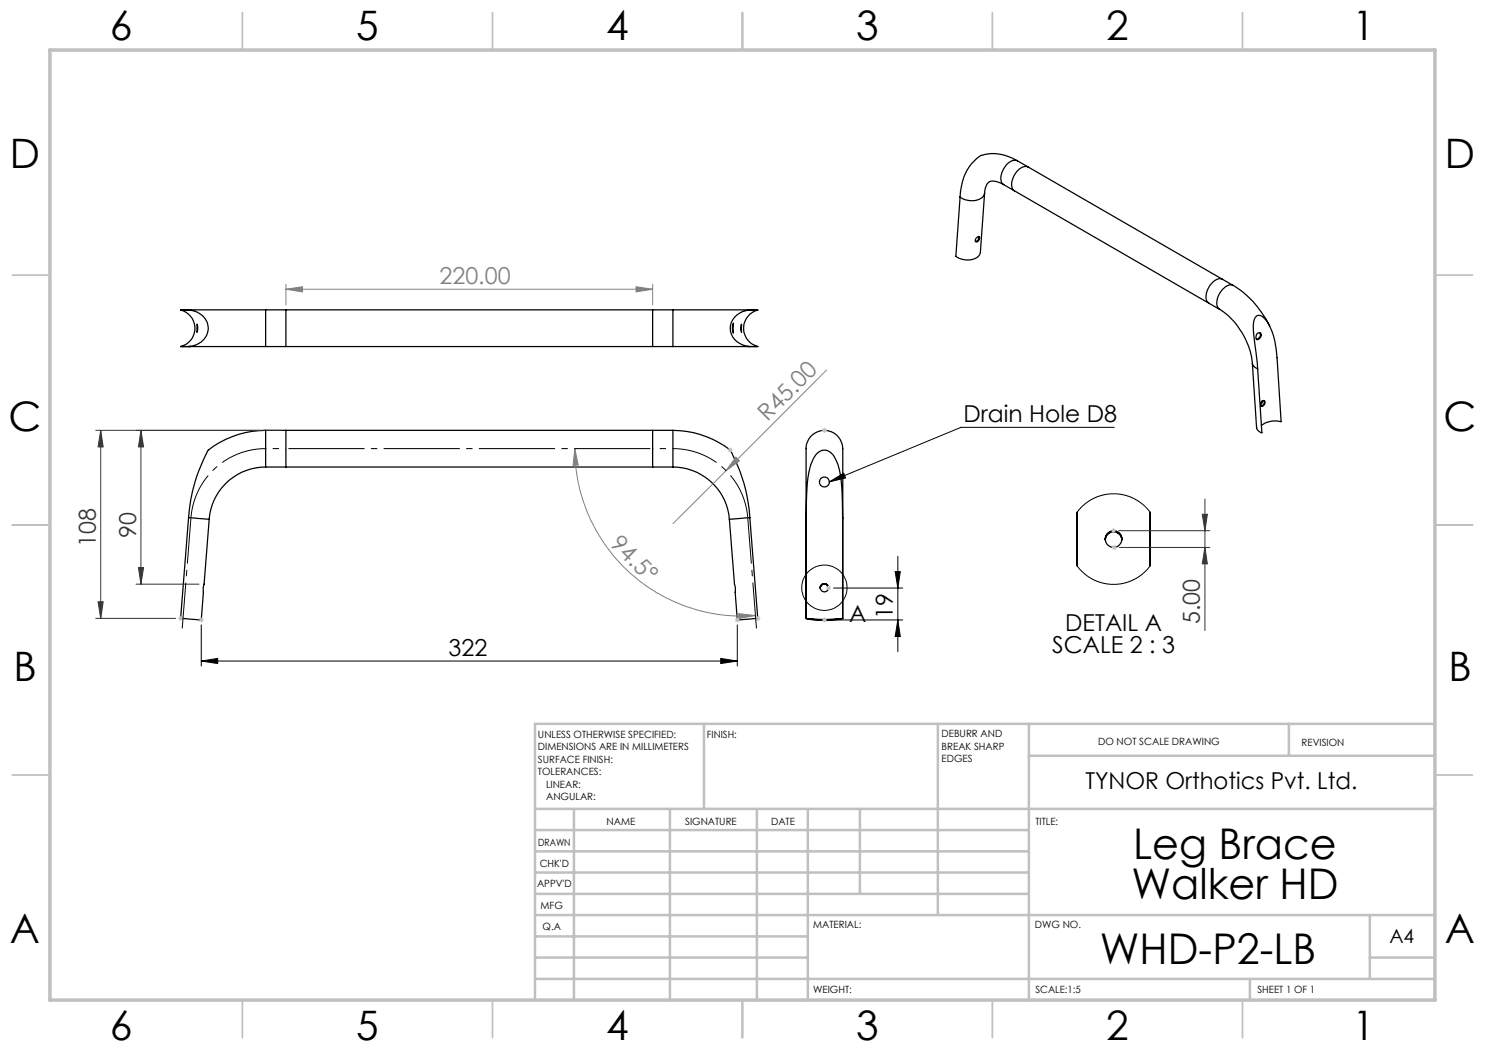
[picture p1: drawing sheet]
<svg xmlns="http://www.w3.org/2000/svg" width="297mm" height="210mm" viewBox="0 0 297 210" stroke-linecap="round" stroke-linejoin="round" font-family="sans-serif">
<g fill="none" stroke="#000" stroke-width=".25">
<path d="M196.9 38.6l-.8 11.9a2.5 2.5 0 0 1-3.2 1.5l-1.1-.4-.6-.3 .8-11.9M196.9 38.6a2.5 2.5 0 0 1-3.1 1.5l-1.2-.3-.6-.4M200.7 36.9a3.1 3.1 0 0 0-2.9-.5 2.77 2.77 0 0 0-.9 2.2M200.7 36.9l2.2 1.3M202.9 38.2l38.9 22.4M203.5 32.2a8.4 8.4 0 0 0-7.5-1 9.4 9.4 0 0 0-3.9 7.2l-.1 1M203.5 32.2a2.28 2.28 0 0 0-2.6 1.3 2.75 2.75 0 0 0-.3 3.3l.1 .1M203.5 32.2l2.1 1.2M205.6 33.4a2.28 2.28 0 0 0-2.6 1.4 2.8 2.8 0 0 0-.3 3.3l.2 .1M205.6 33.4l38.9 22.5M195.2 47.7l.6-.4a.65 .65 0 0 1 0 .7 .65 .65 0 0 1-.7 .3v-.3zM195.8 47.3a.77 .77 0 0 1-.7 1"/>
<path d="M244.5 55.9a1.94 1.94 0 0 0-2.4 1 3.3 3.3 0 0 0-.7 3.4l.4 .3M244.5 55.9l2.2 1.2M246.7 57.1a19 19 0 0 1 7.2 8.1M246.7 57.1a1.78 1.78 0 0 0-2.1 .7 3.5 3.5 0 0 0-1 3.8l.3 .3M36.1 62a3.8 3.8 0 0 1 2.9 3.7 3.8 3.8 0 0 1-2.9 3.6h17M36.1 62h1.6M37.7 62a3.7 3.7 0 0 1 3.4 5.4 4.5 4.5 0 0 1-3.4 1.9M38.2 62h14.9M38.2 62h-2.1M38.2 62h-.5M39.4 64.8a2.17 2.17 0 0 1 0 1.7zM53.1 62v7.3"/>
<path d="M53.1 62h81.5M53.1 69.3h81.5M57.2 62v7.3M130.5 62v7.3M134.6 62h14.9M134.6 62v7.3M146.7 64.7v1.9a2.37 2.37 0 0 1 0-1.9zM148.3 64.8v1.7l-.1-.6zM149.5 62h2.1M149.5 62h.5M150 62a3.8 3.8 0 0 0-3.8 4.7 4.4 4.4 0 0 0 3.8 2.6M150 62h1.6"/>
<path d="M151.6 62a3.8 3.8 0 0 0-2.9 3.7 3.8 3.8 0 0 0 2.9 3.6h-17M241.8 60.6l2.1 1.3M243.9 61.9a14.8 14.8 0 0 1 6.6 10.8M250.5 72.7l.8 12.8 .3 .6 .8 .5-.9-12.8M250.5 72.7l.3 .6 .7 .5M251.4 66.8a.49 .49 0 0 1 .7-.2 .49 .49 0 0 1 .1 .8l-.4 .4-.4 .1-.2-.4zM251.5 73.8v-1.2a52 52 0 0 1-.8-8.2 1.17 1.17 0 0 1 1.7-1.2 9.6 9.6 0 0 1 2.8 6.6l1 14.5a4.5 4.5 0 0 0-3.9 .8M252 66.6a.88 .88 0 0 1-.7 1.3M53.1 93.4a11.3 11.3 0 0 0-11.3 10.4M53.1 86.1a18.8 18.8 0 0 0-11.5 4 33.8 33.8 0 0 0-3.9 13.4M53.1 86.1v7.3M53.1 86.1h81.5"/>
<path d="M53.1 93.4h81.5M57.2 86.1v7.3M130.5 86.1v7.3M134.6 93.4a11.3 11.3 0 0 1 11.3 10.4M134.6 86.1a18.6 18.6 0 0 1 11.5 4 32.1 32.1 0 0 1 3.9 13.4M134.6 86.1v7.3M252.5 80.1a.48 .48 0 0 1 .6 .4 .48 .48 0 0 1-.3 .6l-.5 .2a.72 .72 0 0 1 .2-1.2zM252.5 80.2v.3l-.4 .4M252.8 80.1a.75 .75 0 0 1-.6 1.1M37.7 103.5l-1.6 20.2 3.5 .3h.7l.3-6.4 .2-.8 1-13M37.7 103.5l4.1 .3M150 103.5l1.6 20.2-3.5 .3h-.6l-.4-6.3-.2-.9-1-13"/>
<path d="M150 103.5l-4.1 .3M161.2 103.6v-12.8a3.8 3.8 0 0 1 1.4-3.9 3.8 3.8 0 0 1 4.2-.3 4.7 4.7 0 0 1 1.8 4.6v12.4M161.2 103.5l.2-5.2a14.1 14.1 0 0 1 1.7-7.3 2.08 2.08 0 0 1 3.6 .1 14.5 14.5 0 0 1 1.7 7.3l.1 5.1M161.2 103.5v20.2M164 117.6a.83 .83 0 0 1 .9-.8 .83 .83 0 0 1 .8 .8M164.9 116.7a.83 .83 0 0 1 .8 .9M164.9 116.7a.81 .81 0 0 0-.9 .9M168.5 103.5v20.2M168.5 103.5l.1 .1M168.6 103.6v20.1M215.4 102.5v10.6M215.4 102.4v10.8"/>
<path d="M221.1 107.8a1.66 1.66 0 0 1 1.6-1.6 1.66 1.66 0 0 1 1.7 1.6M221.8 106.6a1.65 1.65 0 0 1 1.7-.1 1.65 1.65 0 0 1 .9 1.5 1.66 1.66 0 0 0-1.7-1.6 1.66 1.66 0 0 0-1.6 1.6l.3-1zM230 102.4v10.8M230 102.5v10.6M161.2 123.7a31.4 31.4 0 0 0 7.3 0M161.2 123.7a10.7 10.7 0 0 0 4.3 .3l2.3-.1 .7-.2M161.6 123.8l2.4 .1 4.1-.1a29.6 29.6 0 0 1-6.5 0z"/>
<circle cx="164.9" cy="96.4" r="1"/>
<circle cx="164.9" cy="117.5" r=".82"/>
<circle cx="222.7" cy="107.8" r="1.66"/>
</g>
<path d="M215.4 102.5l1.2-1.4 1.8-1.3 1.6-.6 2-.4h2.1l2.2 .7 2.2 1.3 1.5 1.7M215.4 113.1l1 1.3 1.8 1.3 2 .8 1.8 .4 2-.1 2.4-.7 2.1-1.2 1.5-1.8" fill="none" stroke="#000" stroke-width=".2"/>
<path d="M27.2 86.1h24.9M28.2 86.1l.5 3.3h-1zM28.2 86.1v30.7M27.2 116.8h12.6" fill="none" stroke="#353535" stroke-width=".2"/>
<g fill="none" stroke="#c0c0c0" stroke-width=".35">
<path d="M48.5 2.5v7.5M98.5 2.5v7.5M148.5 2.5v7.5M198.5 2.5v7.5M248.5 2.5v7.5M2.5 55h7.5M287 55h7.5M2.5 105h7.5M287 105h7.5M2.5 155h7.5M287 155h7.5M48.5 200v7.5"/>
<path d="M98.5 200v7.5M148.5 200v7.5M198.5 200v7.5M248.5 200v7.5"/>
</g>
<g fill="none" stroke="#c0c0c0" stroke-width=".5">
<path d="M140.8 144.8v17M187.6 144.8v38.2M205.8 144.8v55.2M205.8 151.2h81.2M257.8 144.8v6.4M287 144.8h-180v55.2M107 161.8h180M107 178.8h98.8M107 174.5h98.8M107 170.3h98.8M107 166h98.8M114.8 161.8v38.2"/>
<path d="M134 161.8v38.2M151.4 161.8v38.2M161.6 161.8v38.2M172 161.8v17M107 195.8h180M107 191.5h54.6M107 187.3h54.6M107 183h180M250 195.8v4.2M274 191.5h13M274 183v12.8"/>
</g>
<path d="M10 10h277v190h-277z" fill="none" stroke="#c0c0c0" stroke-width=".7"/>
<path d="M28.2 86.1l.5 3.3h-1z" fill="#353535"/>
<path d="M27.7 113.5h1l-.5 3.3z" fill="none" stroke="#353535" stroke-width=".2"/>
<path d="M27.7 113.5h1l-.5 3.3z" fill="#353535"/>
<path d="M165.3 74l-30.7 30.7M147.2 91.4l.7 .8-2.7 1.9z" fill="none" stroke="#808080" stroke-width=".2"/>
<path d="M147.2 91.4l.7 .8-2.7 1.9z" fill="#808080"/>
<path d="M115 89.7l.6 3.3-1 .1z" fill="none" stroke="#808080" stroke-width=".2"/>
<path d="M115 89.7l.6 3.3-1 .1z" fill="#808080"/>
<path d="M147.7 122.7l3.4 .4-3.3 .6z" fill="none" stroke="#808080" stroke-width=".2"/>
<path d="M147.7 122.7l3.4 .4-3.3 .6z" fill="#808080"/>
<path d="M115 89.7a33.5 33.5 0 0 0 36.1 33.4" fill="none" stroke="#808080" stroke-width=".2"/>
<path d="M19.2 86.1h37M20.1 86.1v37.6M19.2 123.7h15.9M19.6 120.4h1l-.5 3.3z" fill="none" stroke="#353535" stroke-width=".2"/>
<g fill="none" stroke="#c0c0c0" stroke-width=".2">
<path d="M145.6 90h.9M145.7 89.7l.7 .7M146 89.5v1M146.4 89.7l-.7 .7M35.6 123.7h1.1M35.8 123.3l.7 .7M36.1 123.2v1M36.5 123.3l-.7 .7M39.8 124h.9M39.9 123.6l.7 .7M40.3 123.5v1M40.6 123.6l-.7 .7"/>
<path d="M147 124h1M147.1 123.6l.7 .7M147.5 123.5v1M147.8 123.6l-.7 .7M151.1 123.7h1M151.2 123.3l.7 .7M151.6 123.2v1M151.9 123.3l-.7 .7"/>
</g>
<path d="M19.6 120.4h1l-.5 3.3z" fill="#353535"/>
<path d="M20.1 86.1l.5 3.3h-1z" fill="none" stroke="#353535" stroke-width=".2"/>
<path d="M20.1 86.1l.5 3.3h-1z" fill="#353535"/>
<path d="M40.3 132.2l3.2-.5v1zM40.3 125v8.2M40.3 132.2h107.2M144.1 131.7l3.4 .5-3.4 .5zM147.5 125v8.2" fill="none" stroke="#000" stroke-width=".2"/>
<path d="M40.3 132.2l3.2-.5v1zM144.1 131.7l3.4 .5-3.4 .5z" fill="#000"/>
<path d="M53.1 89.7a15 15 0 0 0-14.9 13.8M149.6 103.5a15 15 0 0 0-15-13.8M36.4 125.7l1.8-22.2M151.3 125.7l-1.7-22.2" fill="none" stroke="#000" stroke-width=".2" stroke-dasharray="15.2 1.3 1.3 1.3" stroke-dashoffset="6" stroke-linecap="butt"/>
<path d="M57.2 57.8l3.3-.4v1zM57.2 56.9v4.1M57.2 57.8h73.3M130.5 56.9v4.1" fill="none" stroke="#808080" stroke-width=".2"/>
<path d="M57.2 89.7h73.3" fill="none" stroke="#000" stroke-width=".2" stroke-dasharray="15.2 1.3 1.3 1.3" stroke-dashoffset="-.5" stroke-linecap="butt"/>
<path d="M53.1 89.7h4.1M134.6 89.7h-4.1" fill="none" stroke="#000" stroke-width=".2" stroke-dasharray="15.2 1.3 1.3 1.3" stroke-dashoffset="15.1" stroke-linecap="butt"/>
<path d="M57.2 57.8l3.3-.4v1z" fill="#808080"/>
<path d="M127.2 57.4l3.3 .4-3.3 .6z" fill="none" stroke="#808080" stroke-width=".2"/>
<path d="M127.2 57.4l3.3 .4-3.3 .6z" fill="#808080"/>
<g fill="none" stroke="#000" stroke-width=".2">
<path d="M165.9 96.4l2.8-1.8 .4 1zM222.8 85.5h-30.6l-26.3 10.9M166.7 117.6h13.9M179 114.3h1.1l-.5 3.3zM179.6 111.3v19M165.9 124h14.7M179.6 124l.5 3.3h-1.1z"/>
<circle cx="164.9" cy="117.5" r="4.5"/>
</g>
<g fill="none" stroke="#c0c0c0" stroke-width=".2">
<path d="M164.4 86.1h1M164.5 85.7l.7 .7M164.9 85.6v1M165.2 85.7l-.7 .7M165.2 117.6h1M165.3 117.3l.8 .7M165.7 117.1v1M166.1 117.3l-.8 .7M222.2 106.1h1M222.4 109.5h.9M222.4 105.8l.7 .7M222.5 109.1l.7 .7"/>
<path d="M222.7 105.6v1.1M222.8 109v1M223.1 105.8l-.7 .7M223.2 109.1l-.7 .7M164.4 124h1M164.5 123.6l.7 .7M164.9 123.5v1M165.2 123.6l-.7 .7"/>
</g>
<path d="M165.9 96.4l2.8-1.8 .4 1zM179 114.3h1.1l-.5 3.3zM179.6 124l.5 3.3h-1.1z" fill="#000"/>
<path d="M241 99.8v26.3M223.7 106.1h18.3M223.9 109.5h18.1M240.5 102.9h1l-.5 3.2z" fill="none" stroke="#353535" stroke-width=".2"/>
<path d="M240.5 102.9h1l-.5 3.2z" fill="#353535"/>
<path d="M241 109.5l.5 3.3h-1z" fill="none" stroke="#353535" stroke-width=".2"/>
<path d="M241 109.5l.5 3.3h-1z" fill="#353535"/>
<g font-size="8.5">
<text x="226.6" y="171.8">Leg Brace</text>
<text x="226.3" y="179.9">Walker HD</text>
<text x="220" y="192.7">WHD-P2-LB</text>
</g>
<g font-size="8.1">
<text x="22" y="8">6</text>
<text x="71.2" y="8">5</text>
<text x="121.2" y="8">4</text>
<text x="171.2" y="8">3</text>
<text x="221.2" y="8">2</text>
<text x="270.5" y="8">1</text>
<text x="2" y="33.6">D</text>
<text x="289" y="33.6">D</text>
<text x="1.7" y="86.1">C</text>
<text x="288.7" y="86.1">C</text>
<text x="2.7" y="136.1">B</text>
<text x="289.7" y="136.1">B</text>
<text x="2" y="188.6">A</text>
<text x="289" y="188.6">A</text>
<text x="22" y="208">6</text>
<text x="71.2" y="208">5</text>
<text x="121.2" y="208">4</text>
<text x="171.2" y="208">3</text>
<text x="221.2" y="208">2</text>
<text x="270.5" y="208">1</text>
</g>
<g font-size="4.7" fill="#808080">
<text x="87.9" y="56.8">220.00</text>
<text x="153.5" y="84.4" transform="rotate(-45 153.5 84.4)">R45.00</text>
<text x="121.8" y="109.1" transform="rotate(44 121.8 109.1)">94.5°</text>
</g>
<g font-size="4.7">
<text x="192.7" y="84.4">Drain Hole D8</text>
<text x="169.8" y="124.5">A</text>
<text x="178.6" y="123.9" transform="rotate(-90 178.6 123.9)">19</text>
<text x="89.7" y="131.2">322</text>
<text x="210.5" y="130.7">SCALE 2 : 3</text>
<text x="213.1" y="126.2">DETAIL A</text>
<text x="217.1" y="157.8">TYNOR Orthotics Pvt. Ltd.</text>
</g>
<g font-size="4.7" fill="#353535">
<text x="27.2" y="107.6" transform="rotate(-90 27.2 107.6)">90</text>
<text x="19.1" y="109.4" transform="rotate(-90 19.1 109.4)">108</text>
<text x="240" y="124.8" transform="rotate(-90 240 124.8)">5.00</text>
</g>
<text font-size="3.9" x="277.9" y="188.5">A4</text>
<g font-size="2">
<text x="107.6" y="147.6">UNLESS OTHERWISE SPECIFIED:</text>
<text x="141.4" y="147.6">FINISH:</text>
<text x="188.3" y="147.5">DEBURR AND</text>
<text x="188.3" y="150">BREAK SHARP</text>
<text x="219.6" y="149">DO NOT SCALE DRAWING</text>
<text x="260.3" y="149.2">REVISION</text>
<text x="107.6" y="150.1">DIMENSIONS ARE IN MILLIMETERS</text>
<text x="107.6" y="152.6">SURFACE FINISH:</text>
<text x="107.6" y="155.1">TOLERANCES:</text>
<text x="188.3" y="152.5">EDGES</text>
<text x="109.2" y="157.6">LINEAR:</text>
<text x="109.2" y="160.1">ANGULAR:</text>
<text x="121.3" y="165">NAME</text>
<text x="137" y="164.9">SIGNATURE</text>
<text x="154.2" y="164.9">DATE</text>
<text x="207.1" y="164.9">TITLE:</text>
<text x="107.6" y="169.1">DRAWN</text>
<text x="107.9" y="173.3">CHK'D</text>
<text x="107.4" y="177.4">APPV'D</text>
<text x="108.1" y="181.8">MFG</text>
<text x="108.5" y="186">Q.A</text>
<text x="162.6" y="185.5">MATERIAL:</text>
<text x="207" y="185.5">DWG NO.</text>
<text x="162.6" y="198.5">WEIGHT:</text>
<text x="207.1" y="198.6">SCALE:1:5</text>
<text x="251.5" y="198.6">SHEET 1 OF 1</text>
</g>
</svg>
